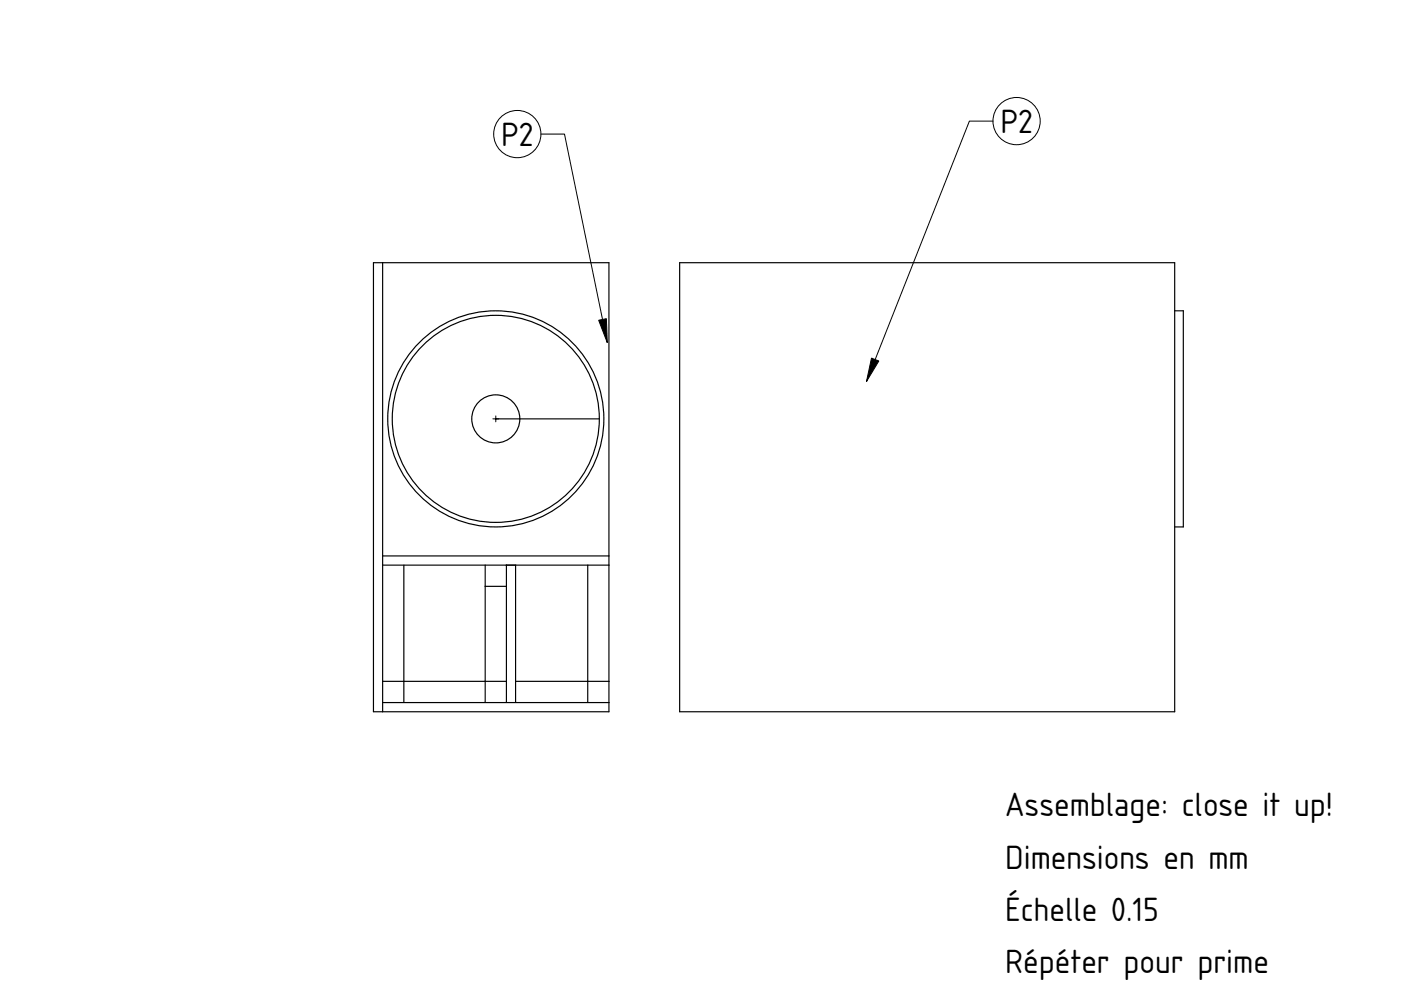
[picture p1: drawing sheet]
<svg xmlns="http://www.w3.org/2000/svg" width="297mm" height="210mm" viewBox="0 0 297 210" stroke-linecap="round" stroke-linejoin="round" font-family="sans-serif">
<g fill="none" stroke="#000" stroke-width=".25">
<path d="M79.2 55.7h49.9v95.2h-49.9zM81.1 55.7v95.2M144.1 55.7h105v95.2h-105zM249.1 65.9h1.8v45.8h-1.8M105.1 88.8h22M81.1 117.9h48M81.1 119.8h48M85.6 119.8v29.2M102.9 119.8v29.2M107.4 119.8v29.2M109.3 119.8v29.2M124.6 119.8v29.2"/>
<path d="M102.9 124.3h4.5M81.1 144.5h26.3M81.1 149h48M109.3 144.5h19.8"/>
<circle cx="105.1" cy="88.8" r="22.9"/>
<circle cx="105.1" cy="88.8" r="22"/>
<circle cx="105.1" cy="88.8" r="5.1"/>
</g>
<g fill="#000" stroke="#000" stroke-width=".21">
<path d="M126.9 67.9l1.7-.3 .2 5zM184.8 75.9l1.5 .6-2.6 4.4z"/>
<path d="M105.1 88.2v1.2zM104.5 88.8h1.2z" fill-rule="evenodd"/>
</g>
<g fill="none" stroke="#000" stroke-width=".21">
<path d="M114.7 28.4h5l9.1 44.2M210.5 25.7h-5l-21.8 55.2M104.1 103.3h.1M197.5 103.3h.1"/>
<circle cx="109.7" cy="28.4" r="5"/>
<circle cx="215.5" cy="25.7" r="5"/>
</g>
<g font-size="6.7">
<text x="212.1" y="28.3">P2</text>
<text x="106.2" y="31">P2</text>
<text x="213.1" y="173.1">Assemblage: close it up!</text>
<text x="213.1" y="184.2">Dimensions en mm</text>
<text x="213.1" y="195.3">Échelle 0.15</text>
<text x="213.1" y="206.4">Répéter pour prime</text>
</g>
</svg>
